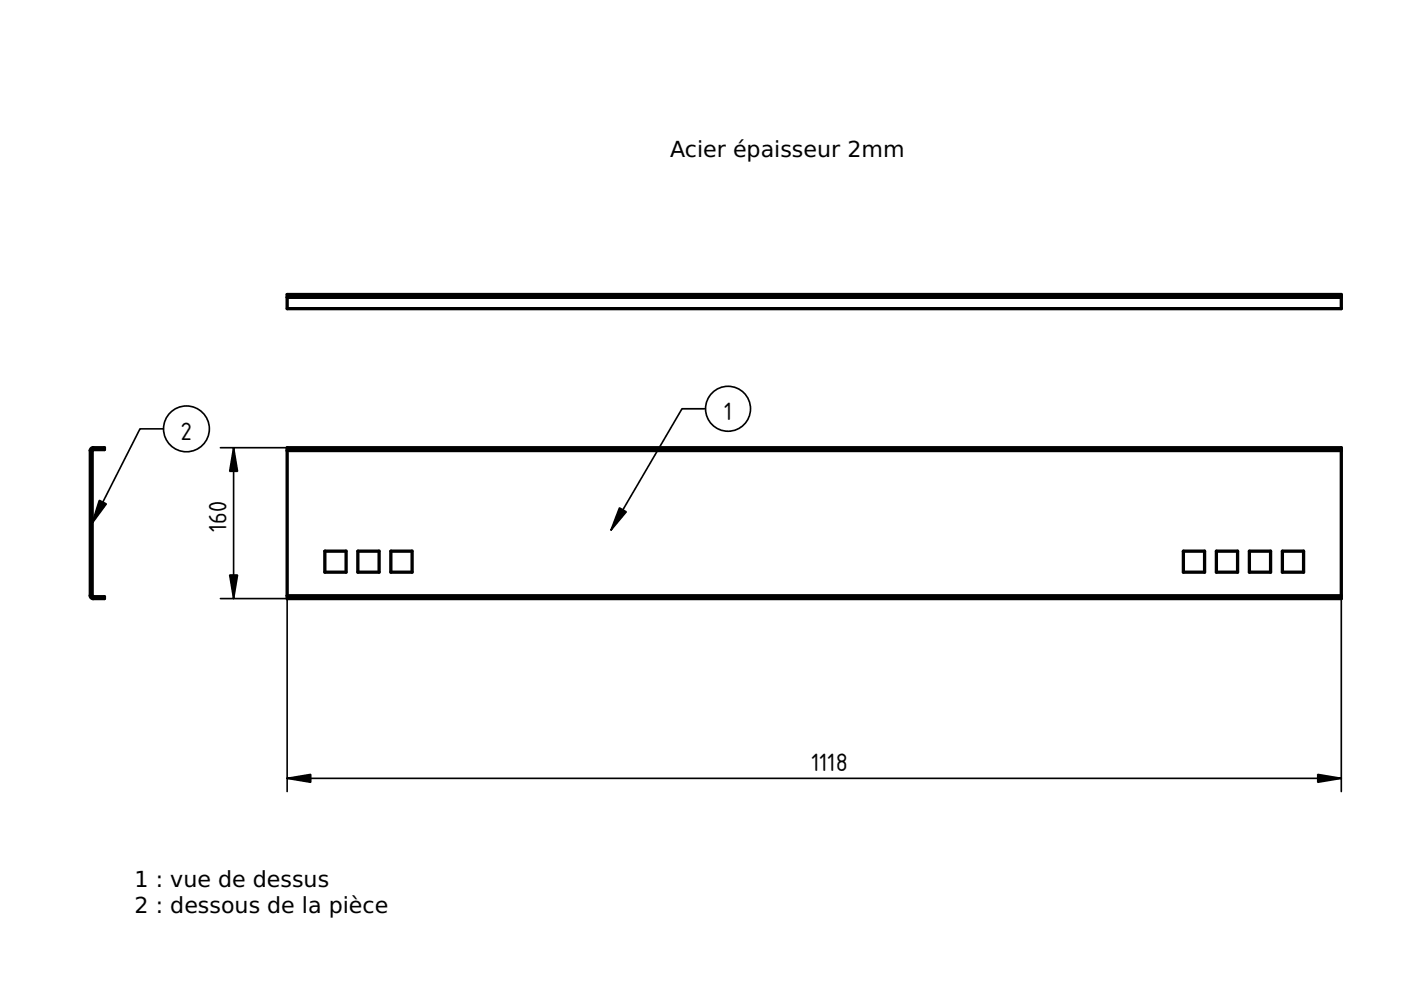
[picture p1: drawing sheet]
<svg xmlns="http://www.w3.org/2000/svg" width="297mm" height="210mm" viewBox="0 0 297 210" stroke-linecap="round" stroke-linejoin="round" font-family="sans-serif">
<path d="M60.9 94.9h223.5v32h-223.5zM60.9 95.5h223.5M68.9 116.9h4.5v4.4h-4.5zM75.9 116.9h4.5v4.4h-4.5zM82.9 116.9h4.5v4.4h-4.5zM250.9 116.9h4.5v4.4h-4.5zM257.9 116.9h4.5v4.4h-4.5zM264.9 116.9h4.5v4.4h-4.5zM271.9 116.9h4.5v4.4h-4.5zM60.9 126.3h223.5" fill="none" stroke="#000" stroke-width=".7"/>
<path d="M46.7 94.9h14.2M49.5 94.9v32M149.6 86.7h-5l-15.1 25.7M46.7 126.9h14.2v40.9M284.4 126.9v40.9M60.9 165h223.5" fill="none" stroke="#000" stroke-width=".35"/>
<path d="M49.5 94.9l.9 5h-1.7zM131.3 107.7l1.5 .8-3.3 3.9zM48.7 121.9h1.7l-.9 5zM60.9 165l5-.8v1.7zM279.4 164.2l5 .8-5 .9z" fill="#000" stroke="#000" stroke-width=".35"/>
<path d="M172.6 110.9h.1" fill="none" stroke="#000" stroke-width=".21"/>
<circle cx="154.4" cy="86.7" r="4.8" fill="#fff" stroke="#000" stroke-width=".35"/>
<g fill="none" stroke="#000" stroke-width=".7">
<path d="M60.9 62.4h223.5v3h-223.5zM60.9 63h223.5M19.1 95.5h.4M19.1 95.5v30.8M19.5 95.5v30.8M19.7 94.9a.6 .6 0 0 0-.6 .6M19.7 95.3l-.2 .2M19.7 94.9v.4M19.7 94.9h2.4v.4h-2.4M19.1 126.3a.6 .6 0 0 0 .6 .6M19.1 126.3h.4M19.5 126.3l.2 .2"/>
<path d="M19.7 126.5v.4M19.7 126.5h2.4v.4h-2.4"/>
</g>
<path d="M20.6 110.9h.1" fill="none" stroke="#000" stroke-width=".21"/>
<path d="M34.7 90.9h-5l-10.2 20" fill="none" stroke="#000" stroke-width=".35"/>
<path d="M21.1 106.1l1.4 .7-3 4.1z" fill="#000" stroke="#000" stroke-width=".35"/>
<circle cx="39.5" cy="90.9" r="4.9" fill="#fff" stroke="#000" stroke-width=".35"/>
<path d="M166.9 31.8h.1M55.4 189.2h.1" fill="none" stroke="#000" stroke-width=".21"/>
<g font-size="5">
<text x="153.5" y="89.1">1</text>
<text x="38.4" y="93.3">2</text>
<text x="48" y="112.7" transform="rotate(-90 48 112.7)">160</text>
<text x="172.1" y="163.5">1118</text>
</g>
<g font-size="4.7">
<text x="142.1" y="33.4">Acier épaisseur 2mm</text>
<text x="28.6" y="188">1 : vue de dessus</text>
<text x="28.6" y="193.6">2 : dessous de la pièce</text>
</g>
</svg>
